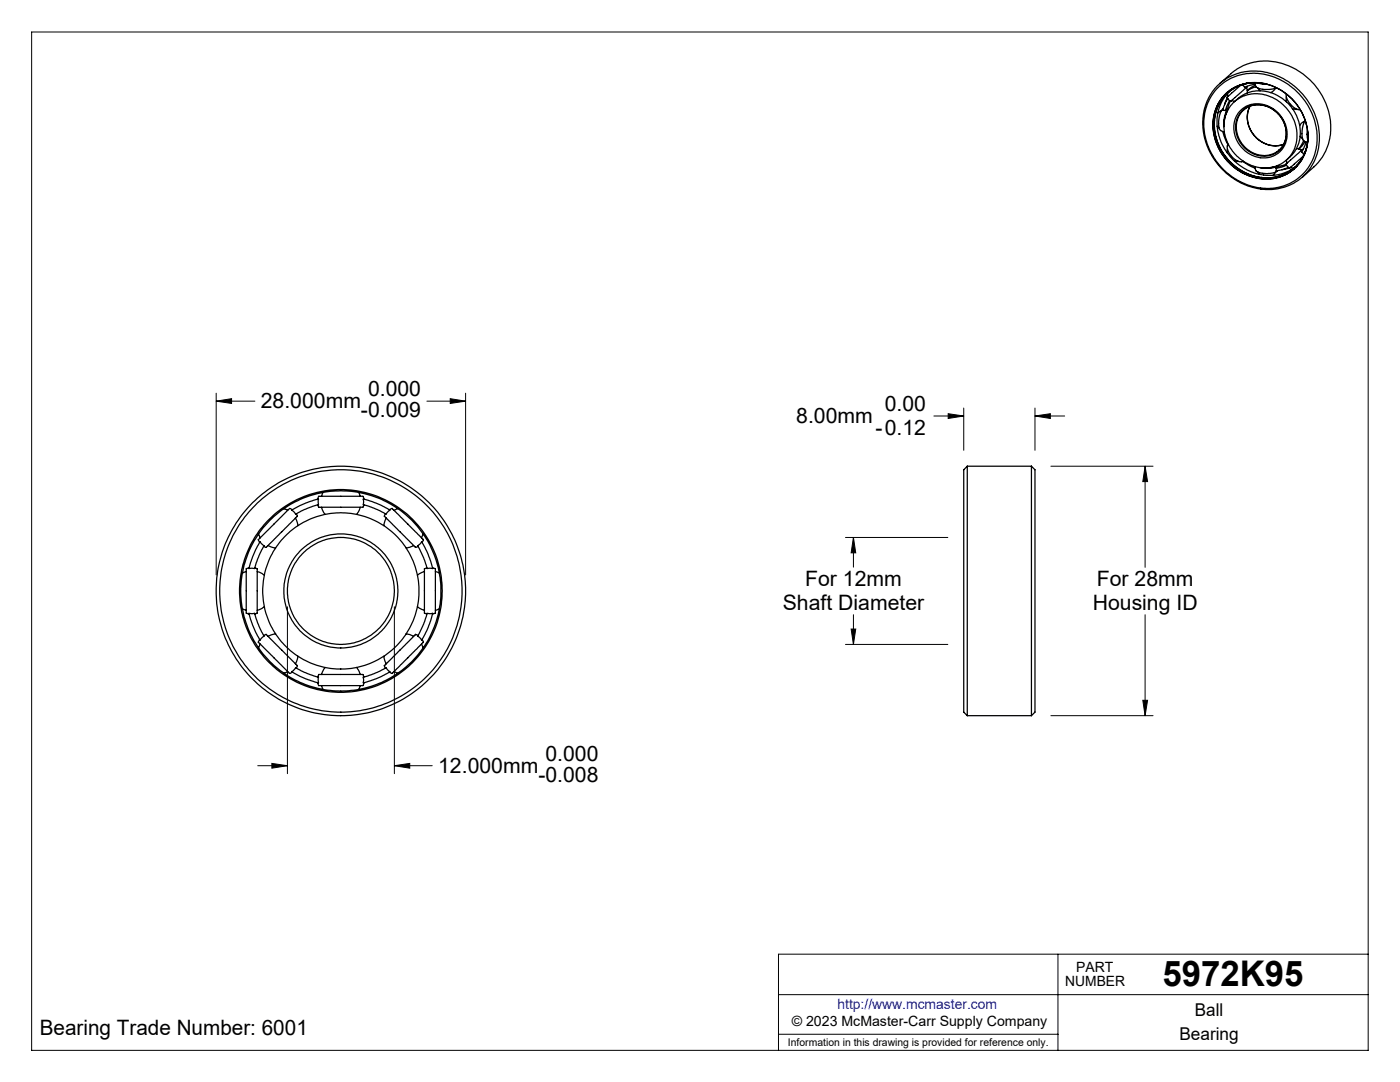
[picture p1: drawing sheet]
<svg xmlns="http://www.w3.org/2000/svg" width="279mm" height="216mm" viewBox="0 0 279 216" stroke-linecap="round" stroke-linejoin="round" font-family="sans-serif">
<g fill="none" stroke="#000" stroke-width=".2">
<path d="M6.3 6.4h266.7v203.2h-266.7zM43.1 78.5v36.2M89.9 79.6l3 .4-3 .5zM92.9 78.5v36.2M43.1 80l3.1-.4v.9zM43.1 80h7.8M85.2 80h7.7M186.4 83h5.9M189.2 82.5l3.1 .5-3.1 .5zM192.3 81.4v8.5M206.6 83l3-.5v1zM206.6 81.4v8.5"/>
<path d="M206.6 83h5.9M209.7 93h20.4M228.5 93l.5 3.1h-.9zM228.5 93v20.2M168.7 107.2h20.5M170.3 107.2l.5 3.1h-.9zM170.3 107.2v6M57.4 121.1v33.3M78.7 121.1v33.3M168.7 128.6h20.5M169.9 125.5h.9l-.5 3.1zM170.3 122.7v5.9"/>
<path d="M228.1 139.7h.9l-.5 3.1zM228.5 122.7v20.1M51.4 152.8h6M54.3 152.3l3.1 .5-3.1 .5zM78.7 152.8l3.1-.5v1zM78.7 152.8h7.6M209.7 142.8h20.4M155.4 198.5h117.6M211.1 190.4v19.2M273 190.4h-117.6v19.2M155.4 206.4h55.7"/>
</g>
<path d="M43.1 80l3.1-.4v.9zM89.9 79.6l3 .4-3 .5zM54.3 152.3l3.1 .5-3.1 .5zM78.7 152.8l3.1-.5v1zM189.2 82.5l3.1 .5-3.1 .5zM206.6 83l3-.5v1zM169.9 125.5h.9l-.5 3.1zM170.3 107.2l.5 3.1h-.9zM228.5 93l.5 3.1h-.9zM228.1 139.7h.9l-.5 3.1z" fill="#000"/>
<g fill="none" stroke="#000" stroke-width=".25">
<path d="M242.7 17.8a10.9 10.9 0 0 1 14.3-1 12.6 12.6 0 0 1 4.9 15.2 10.1 10.1 0 0 1-13.5 4.6 12.9 12.9 0 0 1-7.5-15.6l.9-1.8zM243 17a11.3 11.3 0 0 1 14.8-.2 12.8 12.8 0 0 1 4.4 15.6 10.4 10.4 0 0 1-13.5 4.5 13.3 13.3 0 0 1-8.1-15.9 10.1 10.1 0 0 1 2.4-4zM243.5 16.7l2.2-2a11.3 11.3 0 0 1 14.1-.1 13.1 13.1 0 0 1 5.1 14.7 9.4 9.4 0 0 1-2.7 4l-2.3 2M244.2 19.1l1.6-1.3 1.3-.7 1.5-.4 1.9-.2 1.7 .2 2.1 .6 1.3 .7 1.9 1.4 1.3 1.4 1 1.5 .8 1.9 .3 1.8 .1 1.9-.2 1.6-.8 2-.9 1.3a8.8 8.8 0 0 1-11.4 1.5 10.6 10.6 0 0 1-4.8-13.2zM244.3 19a9.3 9.3 0 0 1 13 .3 10.1 10.1 0 0 1 2.3 12.8 8.8 8.8 0 0 1-11.9 2.3 10.7 10.7 0 0 1-4.9-13.1l.7-1.2zM244.9 18.5a9.4 9.4 0 0 0-.8 12.4 10 10 0 0 0 13.1 3.6l1.1-.8M244.9 18.7l.2 .5M244.9 19.4l-.5 1.5M245 19.6l-.6 1.1-.4 1.3 .5 .1M245.1 19.2l-.1 .1M245.4 18.3a9.4 9.4 0 0 0-.1 12.6 9.7 9.7 0 0 0 12.8 2.7l.5-.4M247.6 17l-2.4 2.2a.47 .47 0 0 0-.2 .4 .47 .47 0 0 0 .3 .4 .47 .47 0 0 0 .8-.2l2.8-2.6"/>
<path d="M248.3 16.8l-.3 .2M248.7 17.5l.2 1.1M248.8 16.7l-.8 .3M249.7 16.5a8.3 8.3 0 0 0-7 11.1 10.7 10.7 0 0 0 11.9 7.7 7.9 7.9 0 0 0 6.2-6.2M250.5 16.5l.2 .9 .8 .3 1.9 .2 1.3-.4M250.5 16.8l-1.6 .4a.38 .38 0 0 1-.7 0l-.2-.2M250.5 17l-1.6 1M250.7 17.3l-1.8 .8M251 16.5l.7 .3h1.2M251 17.6l.5 .5M251.2 16.5h-1.3l-1.7 .3-1.2 .5-1.1 .6a8.8 8.8 0 0 0-2.5 11.3 10.4 10.4 0 0 0 12.5 5.7 8.2 8.2 0 0 0 5.1-7.2M251.4 16.5l1.2 .2"/>
<path d="M254.6 17.6l-.5 .6-.5 .3M256.7 19.4l.1 1M256.7 18.7v.5l.2 .6 .6 1 1.2 .9 .8 .2M242.9 25.2l.4 .4M243.8 22.1l-.7 .4M244 26.2l.7 2 .4 .6M244.1 21.7l-.4 .5-.3 .7-.2 2.1 .3 .9 .3 .3 .5 .1M244.8 22.4l-.4 1.6M245 21.7h.2M245 29.7l-.1 .8M245 28.9l-.1 .5 .2 .7 .9 1.3 1.1 .8h.9M245.1 21.9l-.4 .5-.3 .9-.1 2"/>
<path d="M245.4 20.1l-.9 2M245.6 20.2l-.6 1.5-.5 .4M245.9 20l.5 .3M246 20.6a7.2 7.2 0 0 1 10.3 .5 7.5 7.5 0 0 1 .7 10.6 7.2 7.2 0 0 1-10-.4 7.6 7.6 0 0 1-1-10.7zM246.3 32.1l.8 .1M246.4 20.2l.7-.5a7.4 7.4 0 0 1 10.4 1.4 7.4 7.4 0 0 1-.1 10.3l-.7 .6 .2 .5M247.3 22.3l.7-.6 1-.6 1.2-.4h1.1l1.9 .5 .9 .5 .8 .7 1.3 1.6 .3 .8 .4 1.4v1.1l-.3 1.2-.9 1.5-.6 .6-1 .6-1.4 .3h-1.3l-1-.3-1.9-1-1.3-1.6-.6-1-.3-1.2v-1.9l.4-1.3zM247.8 22.2l1.5-1 1-.3h1.1l1.9 .5 1.7 1.1 1.1 1.6 .6 2.1-.1 1.4-.2 .7-.5 1.1-.7 .7-1.2 .8-1 .2-1.2 .1-1.7-.5-1.9-1.3-1-1.5-.6-2.1 .1-1.4 .2-.8zM248 32.2l1.3 .9 1.2 .4M248.1 32.1l-.1 .1M249.4 21.2l-.4 1.3v1.7l.6 1.7 .8 1.2 1.3 1.2 1.3 .6 1.7 .2 1.4-.3-.9 .3h-1l-1.5-.3-1.4-.8-.9-.8-1-1.4-.4-1.5v-1.8zM250.5 33.2l.1 .9 1 .4 1.9 .1 1-.2 .5-.4"/>
<path d="M251 34.3l.4 .5M254.4 33.2l-.6 .2-1.1 .1M254.6 34.3l-.6 .7M255 33l-.5 .4-1.1 .2-1.9-.2M255.1 33v.2M255.3 29.9l.5-.5 .6-1.2 .3-1.1v-1l-.6-1.9-.9-1.3-1.7-1.4-1.9-.6h-1l-1.1 .3-1.5 .9-.9 1.5-.3 .8-.1 1.3 .6 2 1.2 1.7 1.8 1.2 1.9 .4 1.9-.3 1.2-.8M256.7 32.8l-.8 .3a1.43 1.43 0 0 0-1.2 .4M256.8 32.9l-1.1 .5-1 .1M257.1 33.4l-2.3 .7h-.1v-.6M257.3 33.5l-1.4 .4M257.6 33.4l.5 .2M257.7 33.4h-.2"/>
<path d="M257.9 21.7l1 .1M258.7 29.7h.6l.5 .3M259.5 27.2l.5 .5M260.1 29.8l-3.3 2.8a.69 .69 0 0 0 .5 .9l2.8-2.3M260.2 28.1l-1 1.6M260.4 24.2l-.7 .4-.3 .4M260.4 30.5l-.3 .3M260.5 28.3l-1.3 1.4M260.5 24.1l-.6 1.4v1.8l.2 .7 .3 .3 .5 .1M260.6 30l-.5 .8M260.6 28.3l-.6 1.5a.42 .42 0 0 0 0 .8l.1 .2M260.9 25.9l-.1 1 .2 1"/>
<path d="M261 26.3v1.1M63.4 99.6a.64 .64 0 0 1 1-.6h7.6a.48 .48 0 0 1 .5 .1 .48 .48 0 0 1 .1 .5M64.5 98.2l-.4 .8M71.6 98.2l.3 .8M72.5 99.6l1.8 .5 1.7 .7 1.8 1-.3 .3a.57 .57 0 0 1-.5 .4 .57 .57 0 0 1-.6-.3l-1.8-.8-2.1-.7zM193 93v49.8M193 93l-.7 .7v48.4l.7 .7M193 93h12.8M205.8 93l.8 .7v48.4l-.8 .7M205.8 93v49.8M49.1 114.1l-.7 .2M49.7 113.3h-.1a.64 .64 0 0 0-.5 1v7.6a.48 .48 0 0 0 .1 .5 .48 .48 0 0 0 .5 .2"/>
<path d="M50.8 113.3h.1a.76 .76 0 0 1 .4 1.1v7.5a.43 .43 0 0 1 0 .5 .43 .43 0 0 1-.5 .1M51.3 114.1l1.4 .7M51.6 106.5l.3 .8M51.9 108.1l.8 .8-1 2-.7 1.8a.61 .61 0 0 1-.2 .7 .61 .61 0 0 1-.7 0l-.4 .1 .3-1.3 1-2.5zM53.5 108.9l1.5 .4M56.7 101.5l.7 .3M58.2 101.8l2.8-1.4 2.6-.8v1.1l-2.9 1-1.7 .9zM58.3 101.7a.65 .65 0 0 0-1 .3l-5.3 5.3a.52 .52 0 0 0-.4 .4 .52 .52 0 0 0 .2 .5M58.9 103.4l.5 1.5M59.1 102.5a.69 .69 0 0 1-.3 1.1l-5.4 5.3a.45 .45 0 0 1-.3 .3 .45 .45 0 0 1-.5-.2M63.4 100.8a.68 .68 0 0 0 1.1 .4h7.5a.43 .43 0 0 0 .6-.4M64.1 101.2l.8 1.5"/>
<path d="M71.9 101.2l-.3 .9-.4 .6M76.9 102.5v.1a.59 .59 0 0 0 .3 .9l5.5 5.5a.45 .45 0 0 0 .7 0M77.1 103.4l-.5 1.5M77.7 101.7l.1-.1a.64 .64 0 0 1 1 .4l5.4 5.5a.43 .43 0 0 1 .3 .3 .43 .43 0 0 1-.3 .4M79.4 101.5l-.8 .3M82.6 108.9l-.9 .3-.7 .1M84.1 108.1l1.4 2.6 .9 2.8h-1.2l-.6-2.2-1.2-2.4zM84.5 106.5l-.4 .8M84.7 114.1l-1.4 .7M85.2 113.3h-.1a.76 .76 0 0 0-.4 1.1v7.5a.43 .43 0 0 0 .1 .5 .43 .43 0 0 0 .4 .1M86.3 113.3h.1a.64 .64 0 0 1 .5 1v7.6a.47 .47 0 0 1-.1 .5 .47 .47 0 0 1-.5 .2M86.9 114.1l.8 .2"/>
<path d="M48.4 121.5l.7 .3M49.7 122.4h.4a.6 .6 0 0 1 .7 .1 .6 .6 0 0 1 .2 .6l.7 1.9 1 1.9-.8 .8-1.5-3.1zM51.8 127.6a.62 .62 0 0 0 .3 1.1l5.3 5.3a.57 .57 0 0 0 .9 .1M51.9 128.5l-.3 .8M52.6 126.8h.1a.6 .6 0 0 1 .9 .3l5.4 5.4a.51 .51 0 0 1 .1 .8M52.7 121.1l-1.4 .7M55 126.5l-1.5 .5M57.4 134l-.7 .3M58.3 133.9l.3-.1a.59 .59 0 0 1 .4-.5 .59 .59 0 0 1 .7 .3l1.8 .8 2.1 .7v1.1l-2.6-.7-2.8-1.4zM59.4 131l-.5 1.5M63.4 136.2v.1a.64 .64 0 0 0 1 .5h7.6a.48 .48 0 0 0 .5-.1 .48 .48 0 0 0 .1-.5M63.4 135.1v-.1a.71 .71 0 0 1 1.1-.4h7.5a.46 .46 0 0 1 .6 .5"/>
<path d="M64.1 136.8l.4 .7M64.9 133.2l-.8 1.4M71.2 133.2l.7 1.4M71.9 136.8l-.3 .7M72.5 135.1l2.1-.7 2.4-1.2 .8 .9-2.8 1.4-2.5 .7zM76.6 131l.5 1.5M78.6 134l.8 .3M81 126.5l1.6 .5M83.3 121.1l1.4 .7M83.4 126.8a.6 .6 0 0 0-1 .3l-5.4 5.5a.4 .4 0 0 0-.3 .3 .4 .4 0 0 0 .2 .4M84.1 128.5l.4 .8M84.2 127.6l.1 .1a.71 .71 0 0 1-.4 1l-5.3 5.4a.49 .49 0 0 1-.5 .3 .49 .49 0 0 1-.4-.3"/>
<path d="M85.2 122.4h1.2l-.9 2.7-1.4 2.6-.7-.8 1.2-2.4zM87.7 121.5l-.8 .3M193 142.8h12.8"/>
<circle cx="68" cy="117.9" r="10.7"/>
<circle cx="68" cy="117.9" r="15.6"/>
<circle cx="68" cy="117.9" r="24.9"/>
<circle cx="68" cy="117.9" r="11.4"/>
<circle cx="68" cy="117.9" r="20"/>
<circle cx="68" cy="117.9" r="24.2"/>
<circle cx="68" cy="117.9" r="20.2"/>
</g>
<text font-size="7.1" x="232" y="196.8">5972K95</text>
<g font-size="4.2">
<text x="52.1" y="81.4">28.000mm</text>
<text x="72" y="83.3">-0.009</text>
<text x="73.5" y="79.1">0.000</text>
<text x="176.6" y="82.1">0.00</text>
<text x="158.9" y="84.4">8.00mm</text>
<text x="174.7" y="86.7">-0.12</text>
<text x="160.7" y="117">For 12mm</text>
<text x="218.9" y="117">For 28mm</text>
<text x="156.2" y="121.7">Shaft Diameter</text>
<text x="218.1" y="121.7">Housing ID</text>
<text x="87.5" y="154.2">12.000mm</text>
<text x="108.9" y="151.8">0.000</text>
<text x="107.4" y="156.1">-0.008</text>
<text x="7.9" y="206.5">Bearing Trade Number: 6001</text>
</g>
<g font-size="3.5">
<text x="238.5" y="202.8">Ball</text>
<text x="235.4" y="207.5">Bearing</text>
</g>
<g font-size="2.8">
<text x="212.6" y="196.8">NUMBER</text>
<text x="214.8" y="194">PART</text>
<text x="158" y="204.8">© 2023 McMaster-Carr Supply Company</text>
</g>
<text font-size="2.8" fill="#00f" x="167.1" y="201.4">http://www.mcmaster.com</text>
<text font-size="2.1" x="157.3" y="208.6">Information in this drawing is provided for reference only.</text>
</svg>
